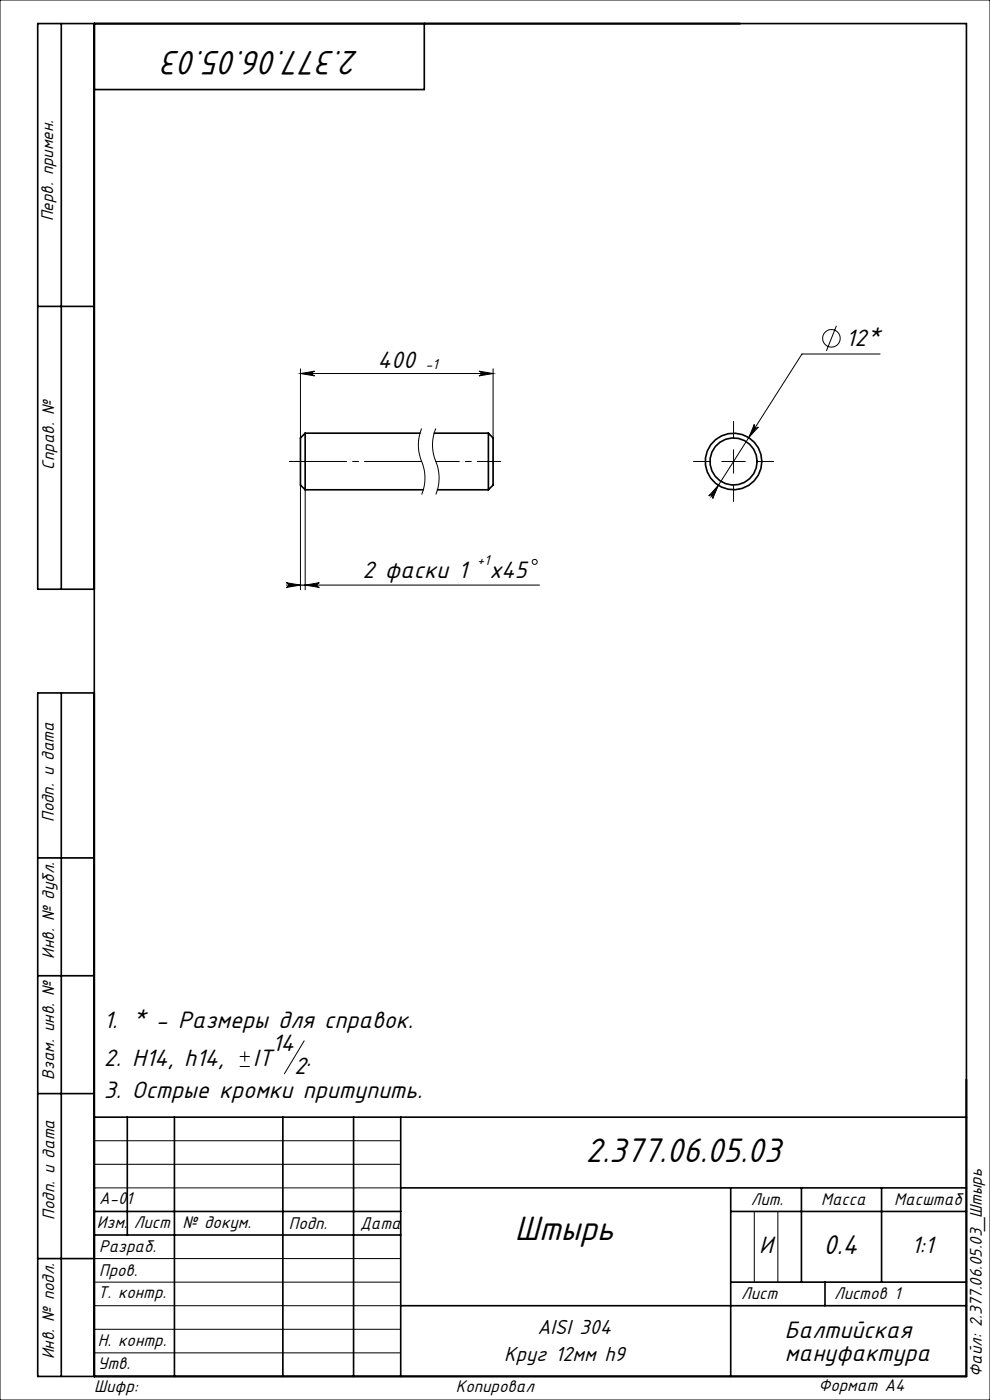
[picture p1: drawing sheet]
<svg xmlns="http://www.w3.org/2000/svg" width="210mm" height="297mm" viewBox="0 0 210 297" stroke-linecap="round" stroke-linejoin="round" font-family="sans-serif">
<g fill="none" stroke="#000" stroke-width=".21">
<path d="M0 0h210v297h-210zM63.7 79.2l3-.5a.5 .5 0 0 0-.4 .5 .5 .5 0 0 0 .4 .5zM63.7 78.2v14.7M63.7 79.2h40.9M101.6 78.7l3 .5-3 .5a.5 .5 0 0 0 .5-.5 .5 .5 0 0 0-.5-.5zM104.6 78.2v14.7M177.4 69.1l-2.1 5.3M186.7 75.1h-16.6l-19.3 30.4M89.4 90.9a9.6 9.6 0 0 0 .3 7.8 9.1 9.1 0 0 1-.3 6.2M92.4 90.9a9.6 9.6 0 0 0 .3 7.8 9.1 9.1 0 0 1-.3 6.2M153.1 97.9h5M155.6 95.4v5"/>
<path d="M160 90a.5 .5 0 0 0 .2 .7 .5 .5 0 0 0 .7-.1l-2.1 2.2zM63.7 102.9v22.2M64.7 103.9v21.2M152.4 103l-1.2 2.8a.5 .5 0 0 0-.2-.7 .5 .5 0 0 0-.7 .1zM60.7 123.6l3 .5-3 .5a.5 .5 0 0 0 .5-.5 .5 .5 0 0 0-.5-.5zM60.7 124.1h53.7M64.7 124.1l3-.5a.5 .5 0 0 0-.4 .5 .5 .5 0 0 0 .4 .5zM50.9 226.3h2.1M50.9 224.1h2.1M51.9 223.1v2.1M64.5 220.8l-4.2 7M20 242h65"/>
<path d="M20 247h65M20 252h65M160 257v15M165 257v15M20 277h65M20 272h65M20 267h65M20 287h65M20 282h65"/>
<circle cx="176.4" cy="71.8" r="1.86"/>
<circle cx="113.4" cy="119.2" r=".53"/>
</g>
<path d="M63.7 97.9h-2.3M150.6 97.9h-3.5M155.6 92.9v-3.5M160.6 97.9h3.5M155.6 102.9v3.5" fill="none" stroke="#000" stroke-width=".21" stroke-dasharray="15.2 1.3 1.3 1.3"/>
<g fill="none" stroke="#000" stroke-width=".35">
<path d="M13 5v120M20 5v287M90 5v14h-70M8 65h12M64.7 91.9v12M64.7 91.9l-1 1v10l1 1M64.7 91.9h24.4M92.1 91.9h11.5M103.6 91.9v12M103.6 91.9l1 1v10l-1 1M64.7 103.9h25.1M92.8 103.9h10.8"/>
<path d="M20 125h-12v-120h197v287h-197v-145h12M13 147v145M8 182h12M8 207h12M8 232h12M20 237h185M27 237v25M37 237v55M60 237v55M75 237v55M85 237v55M20 257h65"/>
<path d="M85 252h120M155 252v40M155 257h50M170 252v20M187 252v20M8 267h12M20 262h65M85 277h120M155 272h50M175 272v5"/>
<circle cx="155.6" cy="97.9" r="5"/>
<circle cx="155.6" cy="97.9" r="6"/>
</g>
<path d="M61.4 97.9h28" fill="none" stroke="#000" stroke-width=".21" stroke-dasharray="15.2 1.3 1.3 1.3" stroke-dashoffset="3.1"/>
<path d="M92.4 97.9h13.8" fill="none" stroke="#000" stroke-width=".21" stroke-dasharray="15.2 1.3 1.3 1.3" stroke-dashoffset="10.3"/>
<g fill="#000">
<path d="M63.7 79.2l3-.5a.5 .5 0 0 0-.4 .5 .5 .5 0 0 0 .4 .5zM101.6 78.7l3 .5-3 .5a.5 .5 0 0 0 .5-.5 .5 .5 0 0 0-.5-.5zM152.4 103l-2.1 2.2a.5 .5 0 0 1 .7-.1 .5 .5 0 0 1 .2 .7zM160 90l-1.2 2.8 2.1-2.2a.5 .5 0 0 1-.7 .1 .5 .5 0 0 1-.2-.7z"/>
<path d="M64.7 124.1l3-.5a.5 .5 0 0 0-.4 .5 .5 .5 0 0 0 .4 .5zM60.7 123.6l3 .5-3 .5a.5 .5 0 0 0 .5-.5 .5 .5 0 0 0-.5-.5z"/>
</g>
<g font-size="8">
<text x="76.2" y="10.7" transform="rotate(-180 76.2 10.7)">2.377.06.05.03</text>
<text x="124.2" y="246.6">2.377.06.05.03</text>
<text x="109.2" y="263.1">Штырь</text>
</g>
<text font-size="6.4" x="174.7" y="266">0.4</text>
<g font-size="5.6">
<text x="80.1" y="78">400</text>
<text x="179.4" y="73.5">12*</text>
<text x="76.9" y="122.5">2 фаски 1</text>
<text x="103.8" y="122.5">x45</text>
<text x="22" y="218.1">1. * - Размеры для справок.</text>
<text x="22" y="226.2">2. Н14, h14,</text>
<text x="53.7" y="226.2">IT</text>
<text x="57.7" y="223">14</text>
<text x="62.4" y="227.9">2</text>
<text x="65" y="226.2">.</text>
<text x="22" y="232.8">3. Острые кромки притупить.</text>
<text x="161.1" y="265.7">И</text>
<text x="193.4" y="265.8">1:1</text>
<text x="166.5" y="283.8">Балтийская</text>
<text x="166.5" y="288.7">мануфактура</text>
</g>
<g font-size="4.8">
<text x="114.1" y="283">AISI 304</text>
<text x="107" y="288.6">Круг 12мм h9</text>
</g>
<g font-size="4">
<text x="11.3" y="46.9" transform="rotate(-90 11.3 46.9)">Перв. примен.</text>
<text x="11.5" y="99.6" transform="rotate(-90 11.5 99.6)">Справ. №</text>
<text x="11.4" y="174.4" transform="rotate(-90 11.4 174.4)">Подп. и дата</text>
<text x="11.5" y="203.4" transform="rotate(-90 11.5 203.4)">Инв. № дубл.</text>
<text x="11.5" y="229" transform="rotate(-90 11.5 229)">Взам. инв. №</text>
<text x="21" y="255.5">А-01</text>
<text x="159.2" y="255.6">Лит.</text>
<text x="174.2" y="255.6">Масса</text>
<text x="189.7" y="255.6">Масштаб</text>
<text x="11.5" y="258.8" transform="rotate(-90 11.5 258.8)">Подп. и дата</text>
<text x="20.6" y="260.5">Изм.</text>
<text x="28.4" y="260.5">Лист</text>
<text x="38.7" y="260.5">№ докум.</text>
<text x="61.3" y="260.6">Подп.</text>
<text x="76.4" y="260.6">Дата</text>
<text x="21" y="265.6">Разраб.</text>
<text x="20.7" y="275.4">Т. контр.</text>
<text x="21" y="270.8">Пров.</text>
<text x="157.2" y="275.6">Лист</text>
<text x="176.9" y="275.6">Листов 1</text>
<text x="20.7" y="285.6">Н. контр.</text>
<text x="11.5" y="288.4" transform="rotate(-90 11.5 288.4)">Инв. № подл.</text>
<text x="20.7" y="290.4">Утв.</text>
<text x="208.3" y="292.1" transform="rotate(-90 208.3 292.1)">Файл: 2.377.06.05.03_Штырь</text>
<text x="20" y="295.3">Шифр:</text>
<text x="96.7" y="295.3">Копировал</text>
<text x="173.6" y="295.1">Формат A4</text>
</g>
<g font-size="3.4">
<text x="90.2" y="78.3">-1</text>
<text x="101.2" y="119.9">+1</text>
</g>
</svg>
